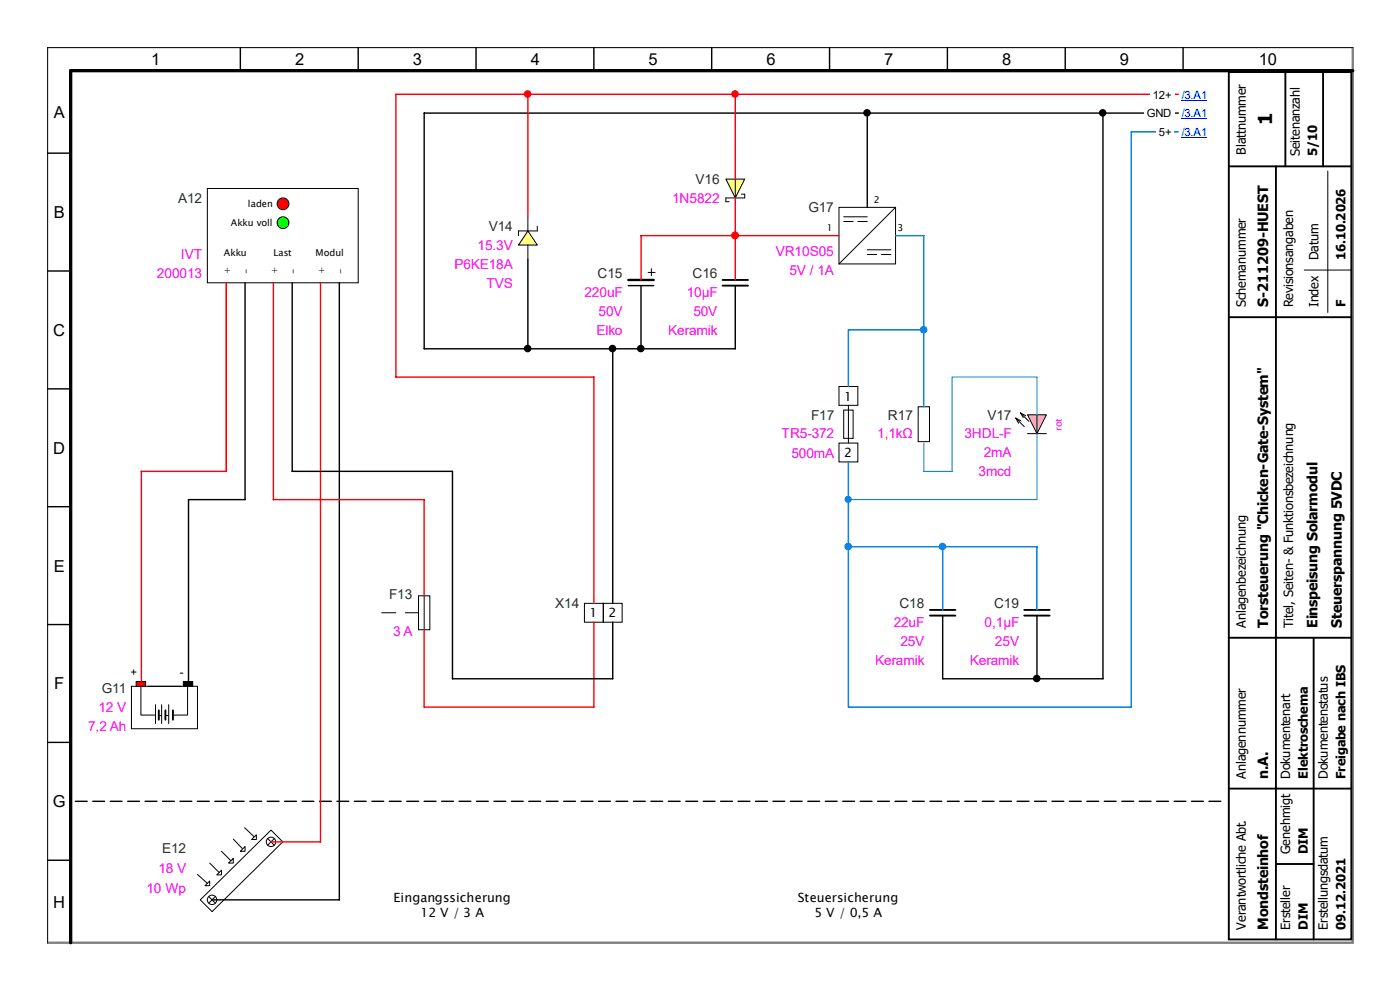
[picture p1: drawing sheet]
<svg xmlns="http://www.w3.org/2000/svg" width="297mm" height="210mm" viewBox="0 0 297 210" stroke-linecap="round" stroke-linejoin="round" font-family="sans-serif">
<path d="M16 170h244" fill="none" stroke="#000" stroke-width=".3" stroke-dasharray="2.5 1.2"/>
<circle cx="60" cy="47.2" r="1.25" fill="#0f0" stroke="#000" stroke-width=".21"/>
<path d="M44 40h32v20h-32z" fill="none" stroke="#000" stroke-width=".21"/>
<circle cx="60" cy="43.2" r="1.25" fill="#f00" stroke="#000" stroke-width=".21"/>
<path d="M27.9 145.6h14v9h-14zM33 149.5v4M33.8 151.8h.5M34.3 149.5v4M35.8 149.5v4" fill="none" stroke="#000" stroke-width=".21"/>
<path d="M33.7 150.7v2" fill="none" stroke="#000" stroke-width=".4"/>
<path d="M28.9 144.6h2v1h-2z" fill-rule="evenodd" fill="#f00" stroke="#000" stroke-width=".21"/>
<path d="M38.9 144.6h2v1h-2z" fill-rule="evenodd" fill="#000" stroke="#000" stroke-width=".21"/>
<g fill="none" stroke="#000" stroke-width=".21">
<path d="M178 44h12v12h-12zM179 46h5M179 47h2M182 47h2M184 53h5M184 54h2M187 54h2M190 44l-12 12M81 130h3M86 130h2.8M88.8 126.4h2.4v7.2h-2.4zM90 126.4v7.2"/>
<path d="M29.9 145.7v6h3M31.4 145.6h7M35.2 151.8h.5M39.8 145.7v6h-3M49.5 178l1.9 2M51.9 175.6l2 1.9M53.4 178.1l1-1v1zM56.8 177.9l1.4 1.4M58.2 177.9l-1.4 1.4M41.9 185.5l2.1 1.9M42.5 190.9l15-14.8 2.5 2.5-15 14.8zM43.5 187.9l1-1v1z"/>
<path d="M44.3 190.2l1.4 1.4M44.5 183.1l2 2M45.7 190.2l-1.4 1.4M46 185.6l1-1v1zM47 180.6l2 2M48.5 183.1l1-1v1zM51 180.6l1-1v1z"/>
<circle cx="57.5" cy="178.6" r="1"/>
<circle cx="45" cy="190.9" r="1"/>
</g>
<path d="M197.3 129.4h5.4M197.3 130.6h5.4M35.1 150.7v2M36.7 150.7v2" fill="none" stroke="#000" stroke-width=".4"/>
<path d="M48 60v40h-18v44.5M68 60v118.6h-10.5" fill="none" stroke="#f00" stroke-width=".3"/>
<path d="M52 60v46h-12v38.5M72 60v130.9h-27" fill="none" stroke="#000" stroke-width=".3"/>
<path d="M250 28h-10v122h-60v-52" fill="none" stroke="#0080ff" stroke-width=".3"/>
<path d="M245.3 26.7h3.8v2.6h-3.8z" fill="#fff"/>
<path d="M137.5 57.8h1.5M138.2 57v1.5M124 128h4v4h-4zM128 128h4v4h-4z" fill="none" stroke="#000" stroke-width=".21"/>
<path d="M250 20h-166v60h42v48M58 60v46h32v20.4M126 132v18h-36v-16.4" fill="none" stroke="#f00" stroke-width=".3"/>
<path d="M184 24v20M62 60v40h34v44h34v-12M133.3 60.6h5.4" fill="none" stroke="#000" stroke-width=".3"/>
<circle cx="183.9" cy="23.9" r=".65" fill="#000" stroke="#000" stroke-width=".3"/>
<path d="M217.3 129.4h5.4M217.3 130.6h5.4" fill="none" stroke="#000" stroke-width=".4"/>
<path d="M133.3 59.4h5.4" fill="none" stroke="#000" stroke-width=".5"/>
<path d="M244 18.7h5.1v2.6h-5.1z" fill="#fff"/>
<path d="M250 24h-160v50h40v54" fill="none" stroke="#000" stroke-width=".3"/>
<path d="M242.7 22.7h6.4v2.6h-6.4z" fill="#fff"/>
<path d="M178 82h4v4h-4zM178 94h4v4h-4zM179 87h2v6h-2zM180 86v8" fill="none" stroke="#000" stroke-width=".21"/>
<path d="M218 88h4l-2 4z" fill="#ffb9b9" stroke="#000" stroke-width=".21"/>
<path d="M194.8 86.3h2.4v7.4h-2.4zM215.5 88.7l1.8 1.8M215.5 88.7l.6 1.1M215.5 88.7l1.1 .6M216.5 87.6l1.8 1.8M216.5 87.6l1.1 .6M216.5 87.6l.6 1M218 92h4M220 88v4" fill="none" stroke="#000" stroke-width=".21"/>
<path d="M180 116h40v13.4M200 116v13.4" fill="none" stroke="#0080ff" stroke-width=".3"/>
<g fill="#0080ff" stroke="#0080ff" stroke-width=".3">
<circle cx="179.9" cy="115.9" r=".65"/>
<circle cx="199.9" cy="115.9" r=".65"/>
</g>
<path d="M220 92v14h-40" fill="none" stroke="#0080ff" stroke-width=".21"/>
<circle cx="179.9" cy="105.9" r=".65" fill="#0080ff" stroke="#0080ff" stroke-width=".21"/>
<path d="M112 49l2 3h-4z" fill="#ffff80" stroke="#000" stroke-width=".21"/>
<path d="M112 46v3M112 52v3M114 48v1h-4v1" fill="none" stroke="#000" stroke-width=".21"/>
<path d="M112 20v26" fill="none" stroke="#f00" stroke-width=".3"/>
<circle cx="111.9" cy="19.9" r=".65" fill="#f00" stroke="#f00" stroke-width=".3"/>
<path d="M112 55v19" fill="none" stroke="#000" stroke-width=".3"/>
<circle cx="111.9" cy="73.9" r=".65" fill="#000" stroke="#000" stroke-width=".3"/>
<path d="M154 38h4l-2 4z" fill="#ffff80" stroke="#000" stroke-width=".21"/>
<path d="M156 38v4M157.3 41.2h.7v.8h-4v.8h.7" fill="none" stroke="#000" stroke-width=".21"/>
<path d="M220 88v-8h-18v20h-6v-6" fill="none" stroke="#0080ff" stroke-width=".21"/>
<path d="M156 20v18M156 42v17.4M178 50h-42v9.4" fill="none" stroke="#f00" stroke-width=".3"/>
<g fill="#f00" stroke="#f00" stroke-width=".3">
<circle cx="155.9" cy="19.9" r=".65"/>
<circle cx="155.9" cy="49.9" r=".65"/>
</g>
<path d="M190 50h6v36.3M196 70h-16v12" fill="none" stroke="#0080ff" stroke-width=".3"/>
<circle cx="195.9" cy="69.9" r=".65" fill="#0080ff" stroke="#0080ff" stroke-width=".3"/>
<path d="M234 24v120h-34v-13.4M136 60.6v13.4M156 60.6v13.4h-26M220 130.6v13.4" fill="none" stroke="#000" stroke-width=".3"/>
<g fill="#000" stroke="#000" stroke-width=".3">
<circle cx="233.9" cy="23.9" r=".65"/>
<circle cx="129.9" cy="73.9" r=".65"/>
<circle cx="135.9" cy="73.9" r=".65"/>
<circle cx="219.9" cy="143.9" r=".65"/>
</g>
<path d="M153.3 59.4h5.4M153.3 60.6h5.4" fill="none" stroke="#000" stroke-width=".4"/>
<path d="M250.7 26.7h5.4v2.8h-5.4z" fill="#fff"/>
<path d="M250.7 29.3h5.4" fill="none" stroke="#00f" stroke-width=".21"/>
<path d="M250.7 18.7h5.4v2.8h-5.4z" fill="#fff"/>
<path d="M250.7 21.3h5.4" fill="none" stroke="#00f" stroke-width=".21"/>
<path d="M250.7 22.7h5.4v2.7h-5.4z" fill="#fff"/>
<path d="M250.7 25.2h5.4" fill="none" stroke="#00f" stroke-width=".21"/>
<path d="M10 10h277v190h-277z" fill="none" stroke="#7f7f7f" stroke-width=".5"/>
<g fill="none" stroke="#000" stroke-width=".3">
<path d="M51 10v5M76 10v5M101 10v5M126 10v5M151 10v5M176 10v5M201 10v5M226 10v5M251 10v5M287 10h-277v190M10 32.5h5M10 57.5h5"/>
<path d="M10 82.5h5M10 107.5h5M10 132.5h5M10 157.5h5M10 182.5h5"/>
</g>
<path d="M287 15h-272v185" fill="none" stroke="#000" stroke-width=".7"/>
<path d="M260.7 15.3h26v184h-26zM272.7 15.3v20M280.7 15.3v20M260.7 35.3h26M270.7 35.3v164M260.7 67.3h26M260.7 135.3h26M278.7 135.3v64M260.7 167.3h26M270.7 183.3h8" fill="none" stroke="#000" stroke-width=".4"/>
<path d="M281.7 36.3v30M276.7 57.3h9.9" fill="none" stroke="#000" stroke-width=".21"/>
<text font-size="4.1" x="269.9" y="26.6" transform="rotate(-90 269.9 26.6)">1</text>
<g font-size="3.5">
<text x="32.1" y="13.7">1</text>
<text x="62.6" y="13.7">2</text>
<text x="87.6" y="13.7">3</text>
<text x="112.6" y="13.7">4</text>
<text x="137.6" y="13.7">5</text>
<text x="162.6" y="13.7">6</text>
<text x="187.6" y="13.7">7</text>
<text x="212.6" y="13.7">8</text>
<text x="237.6" y="13.7">9</text>
<text x="267.1" y="13.7">10</text>
<text x="11.4" y="24.9">A</text>
<text x="11.4" y="46.2">B</text>
<text x="11.3" y="71.2">C</text>
<text x="11.3" y="96.2">D</text>
<text x="11.4" y="121.2">E</text>
<text x="11.5" y="146.2">F</text>
<text x="11.2" y="171.2">G</text>
<text x="11.3" y="192.5">H</text>
</g>
<g font-size="3">
<text x="269" y="65.2" transform="rotate(-90 269 65.2)">S-211209-HUEST</text>
<text x="269" y="133.2" transform="rotate(-90 269 133.2)">Torsteuerung &quot;Chicken-Gate-System&quot;</text>
<text x="279.5" y="133.2" transform="rotate(-90 279.5 133.2)">Einspeisung Solarmodul</text>
<text x="284.7" y="133.2" transform="rotate(-90 284.7 133.2)">Steuerspannung 5VDC</text>
<text x="269" y="165.2" transform="rotate(-90 269 165.2)">n.A.</text>
<text x="269" y="197.2" transform="rotate(-90 269 197.2)">Mondsteinhof</text>
</g>
<g font-size="2.9" fill="#008000">
<text x="147.6" y="39">V16</text>
<text x="37.8" y="43">A12</text>
<text x="171.5" y="45">G17</text>
<text x="103.7" y="49">V14</text>
<text x="126.8" y="59">C15</text>
<text x="146.9" y="59">C16</text>
<text x="172.1" y="89">F17</text>
<text x="188.4" y="89">R17</text>
<text x="209.5" y="89">V17</text>
<text x="82.6" y="127">F13</text>
<text x="117.8" y="129">X14</text>
<text x="190.8" y="129">C18</text>
<text x="210.9" y="129">C19</text>
<text x="21.6" y="147">G11</text>
<text x="34.4" y="181">E12</text>
</g>
<g font-size="2.9" fill="#f0f">
<text x="142.6" y="43">1N5822</text>
<text x="101.3" y="53">15.3V</text>
<text x="33.3" y="59">200013</text>
<text x="38.4" y="55">IVT</text>
<text x="96.4" y="57">P6KE18A</text>
<text x="164.6" y="54.4">VR10S05</text>
<text x="167.5" y="58.3">5V / 1A</text>
<text x="103.2" y="61.1">TVS</text>
<text x="124" y="63">220uF</text>
<text x="145.7" y="63">10µF</text>
<text x="126.6" y="71">Elko</text>
<text x="127" y="67">50V</text>
<text x="141.8" y="71">Keramik</text>
<text x="147.1" y="67">50V</text>
<text x="165.8" y="93">TR5-372</text>
<text x="186.1" y="93">1,1kΩ</text>
<text x="204.6" y="93">3HDL-F</text>
<text x="167.9" y="97.1">500mA</text>
<text x="207.6" y="101">3mcd</text>
<text x="208.7" y="97">2mA</text>
<text x="83.4" y="135">3 A</text>
<text x="189.6" y="133">22uF</text>
<text x="191" y="137">25V</text>
<text x="208.9" y="133">0,1µF</text>
<text x="211.1" y="137">25V</text>
<text x="185.7" y="141">Keramik</text>
<text x="205.8" y="141">Keramik</text>
<text x="18.7" y="155">7,2 Ah</text>
<text x="20.9" y="151">12 V</text>
<text x="33.6" y="185.2">18 V</text>
<text x="31.1" y="189.4">10 Wp</text>
</g>
<g font-size="2.7">
<text x="264.3" y="32.8" transform="rotate(-90 264.3 32.8)">Blattnummer</text>
<text x="275.8" y="33.2" transform="rotate(-90 275.8 33.2)">Seitenanzahl</text>
<text x="279.4" y="33.2" transform="rotate(-90 279.4 33.2)">5/10</text>
<text x="279.7" y="55.2" transform="rotate(-90 279.7 55.2)">Datum</text>
<text x="285.5" y="55.2" transform="rotate(-90 285.5 55.2)">16.10.2026</text>
<text x="264.3" y="65.2" transform="rotate(-90 264.3 65.2)">Schemanummer</text>
<text x="274.4" y="65.2" transform="rotate(-90 274.4 65.2)">Revisionsangaben</text>
<text x="279.7" y="65.2" transform="rotate(-90 279.7 65.2)">Index</text>
<text x="285.5" y="65.2" transform="rotate(-90 285.5 65.2)">F</text>
<text x="179.1" y="85">1</text>
<text x="179.1" y="97">2</text>
<text x="125.1" y="131">1</text>
<text x="129.1" y="131">2</text>
<text x="264.3" y="133.2" transform="rotate(-90 264.3 133.2)">Anlagenbezeichnung</text>
<text x="274.4" y="133.2" transform="rotate(-90 274.4 133.2)">Titel, Seiten- &amp; Funktionsbezeichnung</text>
<text x="264.3" y="165.2" transform="rotate(-90 264.3 165.2)">Anlagennummer</text>
<text x="273.7" y="165.2" transform="rotate(-90 273.7 165.2)">Dokumentenart</text>
<text x="277.5" y="165.2" transform="rotate(-90 277.5 165.2)">Elektroschema</text>
<text x="281.7" y="165.2" transform="rotate(-90 281.7 165.2)">Dokumentenstatus</text>
<text x="285.5" y="165.2" transform="rotate(-90 285.5 165.2)">Freigabe nach IBS</text>
<text x="273.7" y="181.2" transform="rotate(-90 273.7 181.2)">Genehmigt</text>
<text x="277.5" y="181.2" transform="rotate(-90 277.5 181.2)">DIM</text>
<text x="83.5" y="191.3">Eingangssicherung</text>
<text x="169.3" y="191.3">Steuersicherung</text>
<text x="89.2" y="194.6">12 V / 3 A</text>
<text x="172.8" y="194.6">5 V / 0,5 A</text>
<text x="264.3" y="197.2" transform="rotate(-90 264.3 197.2)">Verantwortliche Abt.</text>
<text x="273.7" y="197.2" transform="rotate(-90 273.7 197.2)">Ersteller</text>
<text x="277.5" y="197.2" transform="rotate(-90 277.5 197.2)">DIM</text>
<text x="281.7" y="197.2" transform="rotate(-90 281.7 197.2)">Erstellungsdatum</text>
<text x="285.5" y="197.2" transform="rotate(-90 285.5 197.2)">09.12.2021</text>
</g>
<g font-size="2.4">
<text x="244.6" y="20.9">12+</text>
<text x="243.3" y="24.9">GND</text>
<text x="245.9" y="28.9">5+</text>
<text x="27.7" y="143.5">+</text>
<text x="38.2" y="143.5">-</text>
</g>
<g font-size="2.4" fill="#00f">
<text x="250.7" y="20.9">/3.A1</text>
<text x="250.7" y="28.9">/3.A1</text>
<text x="250.7" y="24.9">/3.A1</text>
</g>
<g font-size="2">
<text x="49" y="48">Akku voll</text>
<text x="52.6" y="44">laden</text>
<text x="185.4" y="43">2</text>
<text x="175.4" y="49">1</text>
<text x="190.4" y="49">3</text>
<text x="47.5" y="54.3">Akku</text>
<text x="48.9" y="58.1" transform="rotate(-90 48.9 58.1)">+</text>
<text x="52.8" y="58.1" transform="rotate(-90 52.8 58.1)">-</text>
<text x="58" y="54.3">Last</text>
<text x="58.8" y="58.1" transform="rotate(-90 58.8 58.1)">+</text>
<text x="62.8" y="58.1" transform="rotate(-90 62.8 58.1)">-</text>
<text x="67" y="54.3">Modul</text>
<text x="68.8" y="58.1" transform="rotate(-90 68.8 58.1)">+</text>
<text x="72.9" y="58.1" transform="rotate(-90 72.9 58.1)">-</text>
</g>
<text font-size="2" fill="#f0f" x="225.3" y="91.5" transform="rotate(-90 225.3 91.5)">rot</text>
</svg>
